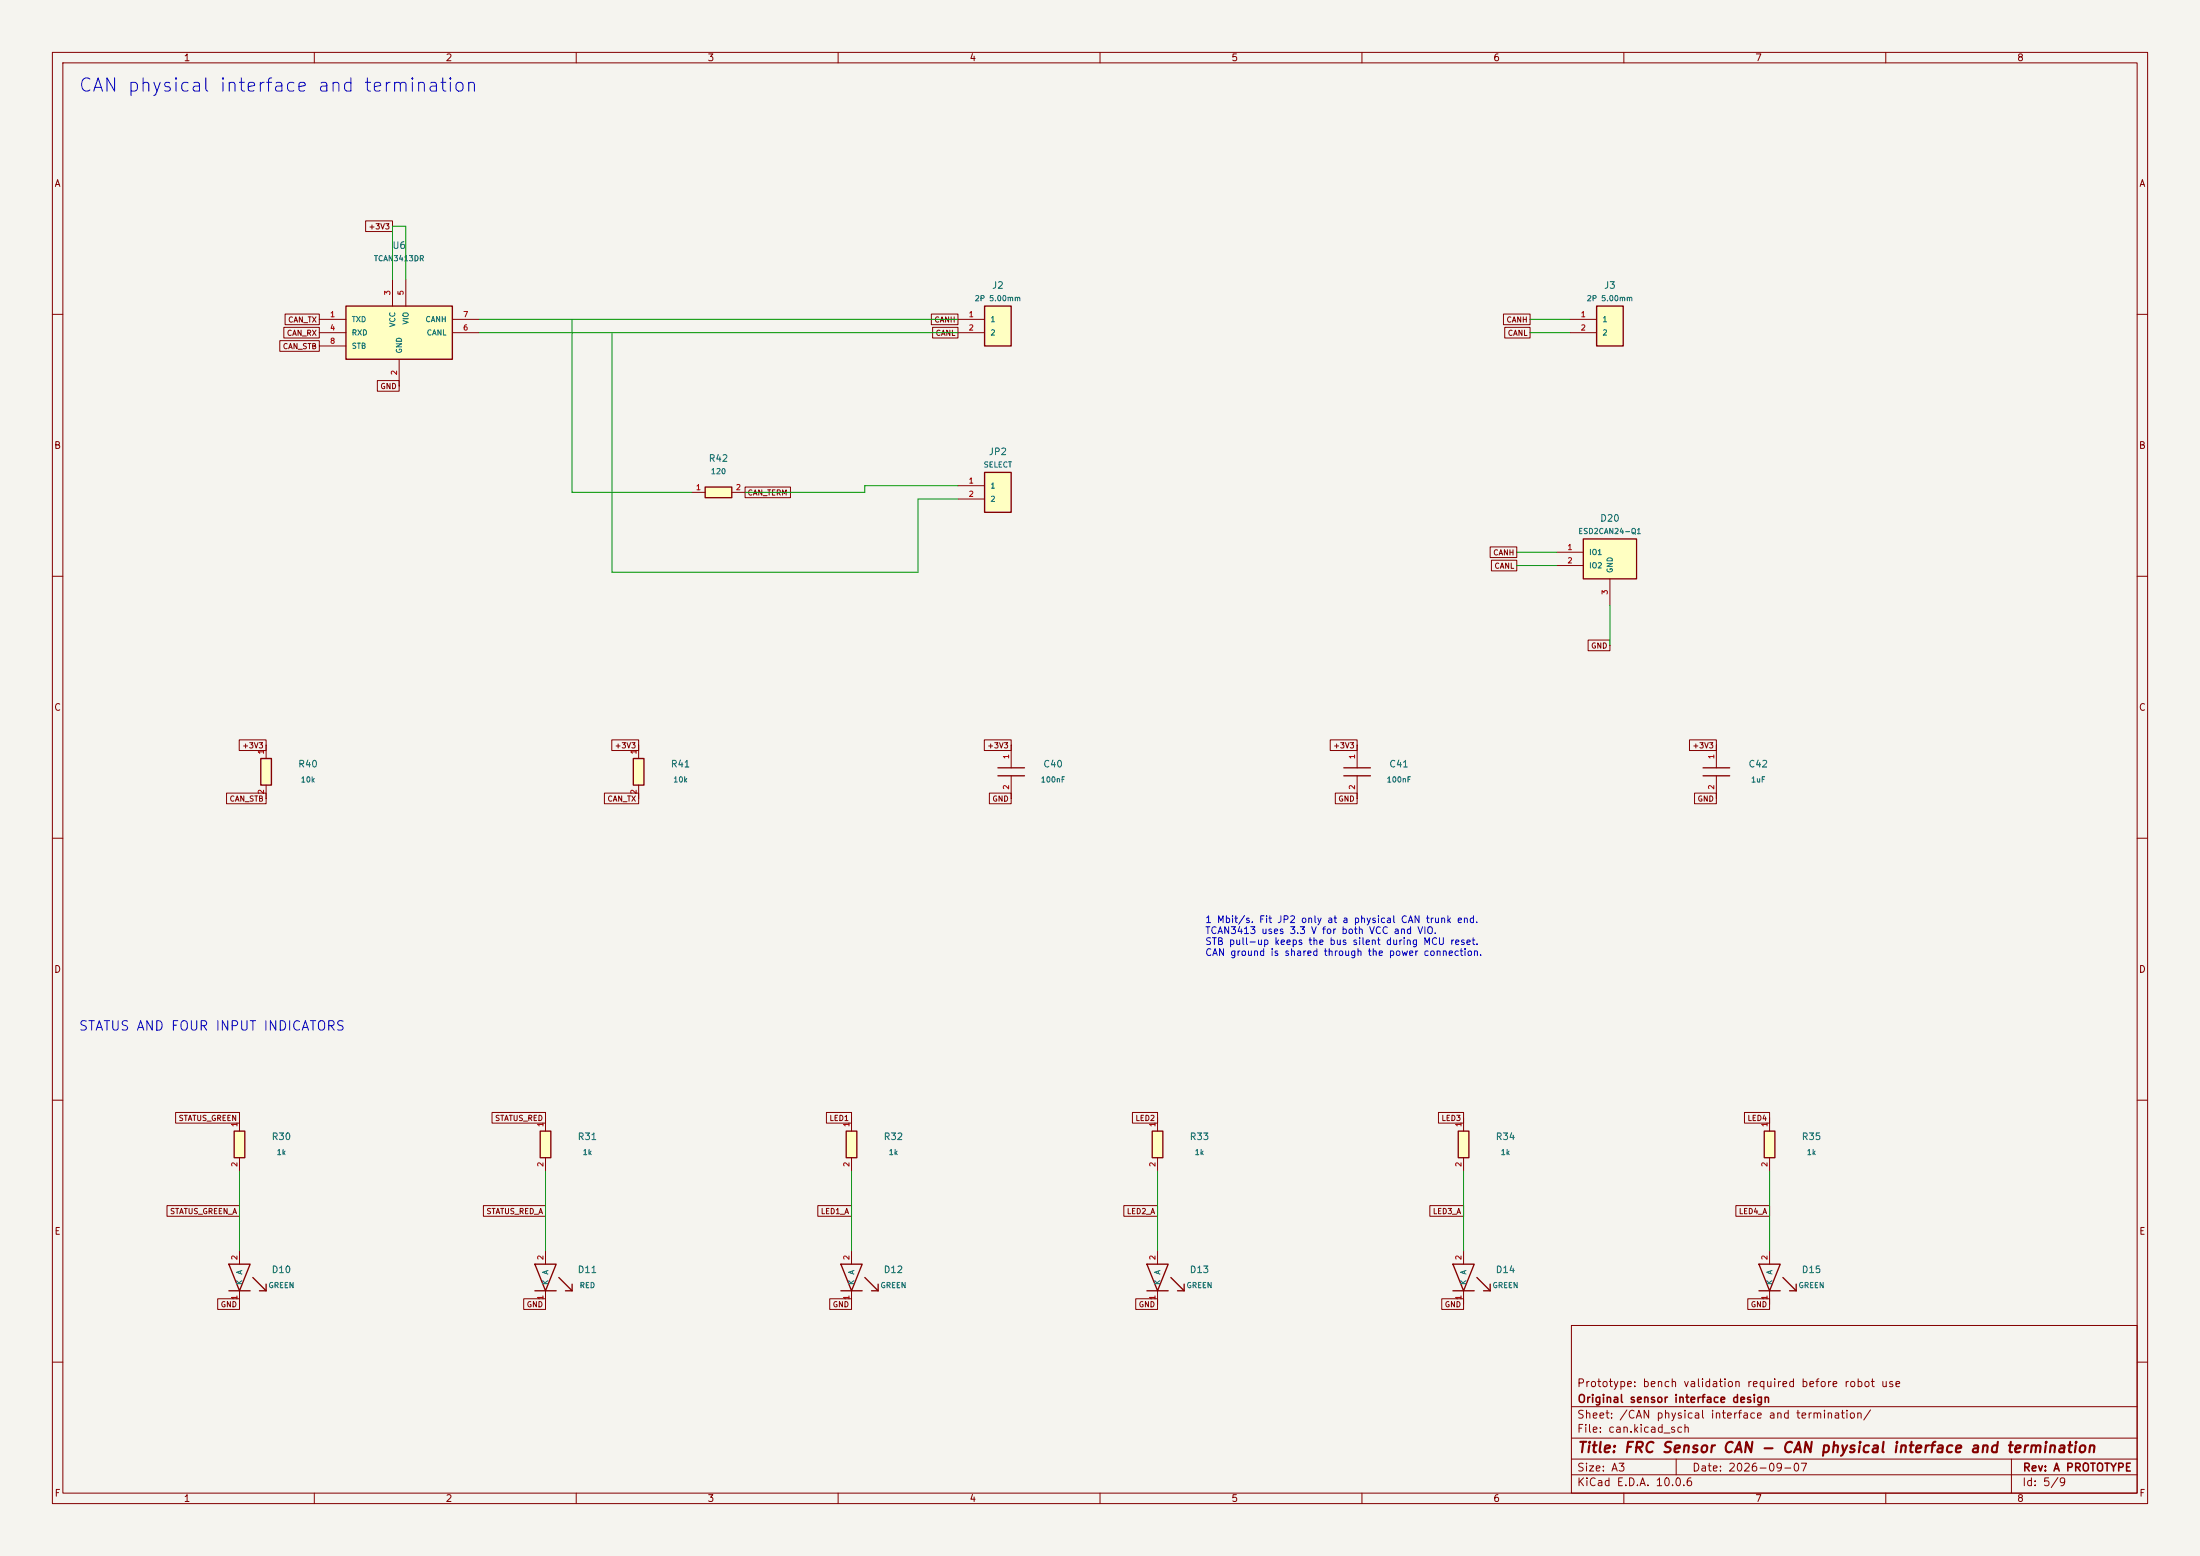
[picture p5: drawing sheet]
(kicad_sch (version 20250114) (generator "eeschema") (paper "A3")
(title_block (title "FRC Sensor CAN - CAN physical interface and termination") (date "2026-09-07") (rev "A PROTOTYPE") (company "Original sensor interface design") (comment 1 "Prototype: bench validation required before robot use"))
(lib_symbols
(symbol "FRC_Sensor_CAN:C" (pin_names (offset 1.016)) (in_bom yes) (on_board yes)
(property "Reference" "C" (at 0 10 0) (effects (font (size 1.27 1.27))))
(property "Value" "C" (at 0 7 0) (effects (font (size 1.27 1.27))))
(property "Footprint" "" (at 0 0 0) (effects (font (size 1.27 1.27)) (hide yes)))
(property "Datasheet" "" (at 0 0 0) (effects (font (size 1.27 1.27)) (hide yes)))
(symbol "C_1_1" (polyline (pts (xy -0.762 -2.54) (xy -0.762 2.54)) (stroke (width 0.254) (type default)) (fill (type none)))(polyline (pts (xy 0.762 -2.54) (xy 0.762 2.54)) (stroke (width 0.254) (type default)) (fill (type none)))
(pin passive line (at -5.08 0 0) (length 4.318) (name "" (effects (font (size 1.016 1.016)))) (number "1" (effects (font (size 1.016 1.016)))))
(pin passive line (at 5.08 0 180) (length 4.318) (name "" (effects (font (size 1.016 1.016)))) (number "2" (effects (font (size 1.016 1.016)))))))
(symbol "FRC_Sensor_CAN:CAN" (pin_names (offset 1.016)) (in_bom yes) (on_board yes)
(property "Reference" "U" (at 0 10 0) (effects (font (size 1.27 1.27))))
(property "Value" "CAN" (at 0 7 0) (effects (font (size 1.27 1.27))))
(property "Footprint" "" (at 0 0 0) (effects (font (size 1.27 1.27)) (hide yes)))
(property "Datasheet" "" (at 0 0 0) (effects (font (size 1.27 1.27)) (hide yes)))
(symbol "CAN_1_1" (rectangle (start -10.16 5.08) (end 10.16 -5.08) (stroke (width .254) (type default)) (fill (type background)))
(pin input line (at -15.24 2.54 0) (length 5.08) (name "TXD" (effects (font (size 1.016 1.016)))) (number "1" (effects (font (size 1.016 1.016)))))
(pin output line (at -15.24 0 0) (length 5.08) (name "RXD" (effects (font (size 1.016 1.016)))) (number "4" (effects (font (size 1.016 1.016)))))
(pin input line (at -15.24 -2.54 0) (length 5.08) (name "STB" (effects (font (size 1.016 1.016)))) (number "8" (effects (font (size 1.016 1.016)))))
(pin bidirectional line (at 15.24 2.54 180) (length 5.08) (name "CANH" (effects (font (size 1.016 1.016)))) (number "7" (effects (font (size 1.016 1.016)))))
(pin bidirectional line (at 15.24 0 180) (length 5.08) (name "CANL" (effects (font (size 1.016 1.016)))) (number "6" (effects (font (size 1.016 1.016)))))
(pin power_in line (at -1.27 10.16 270) (length 5.08) (name "VCC" (effects (font (size 1.016 1.016)))) (number "3" (effects (font (size 1.016 1.016)))))
(pin power_in line (at 1.27 10.16 270) (length 5.08) (name "VIO" (effects (font (size 1.016 1.016)))) (number "5" (effects (font (size 1.016 1.016)))))
(pin power_in line (at 0 -10.16 90) (length 5.08) (name "GND" (effects (font (size 1.016 1.016)))) (number "2" (effects (font (size 1.016 1.016)))))))
(symbol "FRC_Sensor_CAN:CAN_TVS" (pin_names (offset 1.016)) (in_bom yes) (on_board yes)
(property "Reference" "U" (at 0 10 0) (effects (font (size 1.27 1.27))))
(property "Value" "CAN_TVS" (at 0 7 0) (effects (font (size 1.27 1.27))))
(property "Footprint" "" (at 0 0 0) (effects (font (size 1.27 1.27)) (hide yes)))
(property "Datasheet" "" (at 0 0 0) (effects (font (size 1.27 1.27)) (hide yes)))
(symbol "CAN_TVS_1_1" (rectangle (start -5.08 3.81) (end 5.08 -3.81) (stroke (width .254) (type default)) (fill (type background)))
(pin passive line (at -10.16 1.27 0) (length 5.08) (name "IO1" (effects (font (size 1.016 1.016)))) (number "1" (effects (font (size 1.016 1.016)))))
(pin passive line (at -10.16 -1.27 0) (length 5.08) (name "IO2" (effects (font (size 1.016 1.016)))) (number "2" (effects (font (size 1.016 1.016)))))
(pin passive line (at 0 -8.89 90) (length 5.08) (name "GND" (effects (font (size 1.016 1.016)))) (number "3" (effects (font (size 1.016 1.016)))))))
(symbol "FRC_Sensor_CAN:CONN2" (pin_names (offset 1.016)) (in_bom yes) (on_board yes)
(property "Reference" "J" (at 0 10 0) (effects (font (size 1.27 1.27))))
(property "Value" "CONN2" (at 0 7 0) (effects (font (size 1.27 1.27))))
(property "Footprint" "" (at 0 0 0) (effects (font (size 1.27 1.27)) (hide yes)))
(property "Datasheet" "" (at 0 0 0) (effects (font (size 1.27 1.27)) (hide yes)))
(symbol "CONN2_1_1" (rectangle (start -2.54 3.81) (end 2.54 -3.81) (stroke (width .254) (type default)) (fill (type background)))
(pin passive line (at -7.62 1.27 0) (length 5.08) (name "1" (effects (font (size 1.016 1.016)))) (number "1" (effects (font (size 1.016 1.016)))))
(pin passive line (at -7.62 -1.27 0) (length 5.08) (name "2" (effects (font (size 1.016 1.016)))) (number "2" (effects (font (size 1.016 1.016)))))))
(symbol "FRC_Sensor_CAN:LED" (pin_names (offset 1.016)) (in_bom yes) (on_board yes)
(property "Reference" "L" (at 0 10 0) (effects (font (size 1.27 1.27))))
(property "Value" "LED" (at 0 7 0) (effects (font (size 1.27 1.27))))
(property "Footprint" "" (at 0 0 0) (effects (font (size 1.27 1.27)) (hide yes)))
(property "Datasheet" "" (at 0 0 0) (effects (font (size 1.27 1.27)) (hide yes)))
(symbol "LED_1_1" (polyline (pts (xy -2.54 -2.032) (xy -2.54 2.032) (xy 2.54 0) (xy -2.54 -2.032)) (stroke (width 0.254) (type default)) (fill (type none)))(polyline (pts (xy 2.54 -2.032) (xy 2.54 2.032)) (stroke (width 0.254) (type default)) (fill (type none)))(polyline (pts (xy 0 2.54) (xy 2.54 5.08)) (stroke (width 0.254) (type default)) (fill (type none)))(polyline (pts (xy 2.54 5.08) (xy 1.27 5.08)) (stroke (width 0.254) (type default)) (fill (type none)))(polyline (pts (xy 2.54 5.08) (xy 2.54 3.81)) (stroke (width 0.254) (type default)) (fill (type none)))
(pin passive line (at -5.08 0 0) (length 2.54) (name "A" (effects (font (size 1.016 1.016)))) (number "2" (effects (font (size 1.016 1.016)))))
(pin passive line (at 5.08 0 180) (length 2.54) (name "K" (effects (font (size 1.016 1.016)))) (number "1" (effects (font (size 1.016 1.016)))))))
(symbol "FRC_Sensor_CAN:R" (pin_names (offset 1.016)) (in_bom yes) (on_board yes)
(property "Reference" "R" (at 0 10 0) (effects (font (size 1.27 1.27))))
(property "Value" "R" (at 0 7 0) (effects (font (size 1.27 1.27))))
(property "Footprint" "" (at 0 0 0) (effects (font (size 1.27 1.27)) (hide yes)))
(property "Datasheet" "" (at 0 0 0) (effects (font (size 1.27 1.27)) (hide yes)))
(symbol "R_1_1" (rectangle (start -2.54 1.016) (end 2.54 -1.016) (stroke (width .254) (type default)) (fill (type background)))
(pin passive line (at -5.08 0 0) (length 2.54) (name "" (effects (font (size 1.016 1.016)))) (number "1" (effects (font (size 1.016 1.016)))))
(pin passive line (at 5.08 0 180) (length 2.54) (name "" (effects (font (size 1.016 1.016)))) (number "2" (effects (font (size 1.016 1.016))))))))
(text "CAN physical interface and termination" (at 15 15 0) (effects (font (size 2.54 2.54)) (justify left top)))
(symbol (lib_id "FRC_Sensor_CAN:CAN") (at 76.2 63.5 0) (unit 1) (in_bom yes) (on_board yes) (dnp no) (property "Reference" "U6" (at 76.2 46.84 0) (effects (font (size 1.27 1.27))))(property "Value" "TCAN3413DR" (at 76.2 49.34 0) (effects (font (size 1.016 1.016))))(property "Footprint" "FRC_Sensor_CAN:SOIC-8_3.9x4.9mm_P1.27mm" (at 76.2 63.5 0) (effects (font (size 1.27 1.27)) (hide yes)))(property "Datasheet" "" (at 76.2 63.5 0) (effects (font (size 1.27 1.27)) (hide yes)))(property "MPN" "TCAN3413DR" (at 76.2 63.5 0) (effects (font (size 1.27 1.27)) (hide yes)))(property "Notes" "" (at 76.2 63.5 0) (effects (font (size 1.27 1.27)) (hide yes)))(pin "1")(pin "4")(pin "8")(pin "7")(pin "6")(pin "3")(pin "5")(pin "2") )
(global_label "CAN_TX" (shape passive) (at 60.96 60.96 0) (effects (font (size 1.016 1.016)) (justify right)) (property "Intersheetrefs" "${INTERSHEET_REFS}" (at 60.96 60.96 0) (effects (font (size 1.27 1.27)) (hide yes))))
(global_label "CAN_RX" (shape passive) (at 60.96 63.5 0) (effects (font (size 1.016 1.016)) (justify right)) (property "Intersheetrefs" "${INTERSHEET_REFS}" (at 60.96 63.5 0) (effects (font (size 1.27 1.27)) (hide yes))))
(global_label "CAN_STB" (shape passive) (at 60.96 66.04 0) (effects (font (size 1.016 1.016)) (justify right)) (property "Intersheetrefs" "${INTERSHEET_REFS}" (at 60.96 66.04 0) (effects (font (size 1.27 1.27)) (hide yes))))
(global_label "GND" (shape passive) (at 76.2 73.66 0) (effects (font (size 1.016 1.016)) (justify right)) (property "Intersheetrefs" "${INTERSHEET_REFS}" (at 76.2 73.66 0) (effects (font (size 1.27 1.27)) (hide yes))))
(wire (pts (xy 74.93 53.34) (xy 74.93 43.18)) (stroke (width 0) (type default)))
(wire (pts (xy 74.93 43.18) (xy 77.47 43.18)) (stroke (width 0) (type default)))
(wire (pts (xy 77.47 43.18) (xy 77.47 53.34)) (stroke (width 0) (type default)))
(global_label "+3V3" (shape passive) (at 74.93 43.18 0) (effects (font (size 1.016 1.016)) (justify right)) (property "Intersheetrefs" "${INTERSHEET_REFS}" (at 74.93 43.18 0) (effects (font (size 1.27 1.27)) (hide yes))))
(symbol (lib_id "FRC_Sensor_CAN:CONN2") (at 190.5 62.230000000000004 0) (unit 1) (in_bom yes) (on_board yes) (dnp no) (property "Reference" "J2" (at 190.5 54.46 0) (effects (font (size 1.27 1.27))))(property "Value" "2P 5.00mm" (at 190.5 56.96 0) (effects (font (size 1.016 1.016))))(property "Footprint" "FRC_Sensor_CAN:Wuerth_691137710002" (at 190.5 62.23 0) (effects (font (size 1.27 1.27)) (hide yes)))(property "Datasheet" "" (at 190.5 62.23 0) (effects (font (size 1.27 1.27)) (hide yes)))(property "MPN" "691137710002" (at 190.5 62.23 0) (effects (font (size 1.27 1.27)) (hide yes)))(property "Notes" "" (at 190.5 62.23 0) (effects (font (size 1.27 1.27)) (hide yes)))(pin "1")(pin "2") )
(wire (pts (xy 299.72 60.96) (xy 292.1 60.96)) (stroke (width 0) (type default)))
(global_label "CANH" (shape passive) (at 292.1 60.96 0) (effects (font (size 1.016 1.016)) (justify right)) (property "Intersheetrefs" "${INTERSHEET_REFS}" (at 292.1 60.96 0) (effects (font (size 1.27 1.27)) (hide yes))))
(wire (pts (xy 299.72 63.5) (xy 292.1 63.5)) (stroke (width 0) (type default)))
(global_label "CANL" (shape passive) (at 292.1 63.5 0) (effects (font (size 1.016 1.016)) (justify right)) (property "Intersheetrefs" "${INTERSHEET_REFS}" (at 292.1 63.5 0) (effects (font (size 1.27 1.27)) (hide yes))))
(symbol (lib_id "FRC_Sensor_CAN:CONN2") (at 307.34000000000003 62.230000000000004 0) (unit 1) (in_bom yes) (on_board yes) (dnp no) (property "Reference" "J3" (at 307.34 54.46 0) (effects (font (size 1.27 1.27))))(property "Value" "2P 5.00mm" (at 307.34 56.96 0) (effects (font (size 1.016 1.016))))(property "Footprint" "FRC_Sensor_CAN:Wuerth_691137710002" (at 307.34 62.23 0) (effects (font (size 1.27 1.27)) (hide yes)))(property "Datasheet" "" (at 307.34 62.23 0) (effects (font (size 1.27 1.27)) (hide yes)))(property "MPN" "691137710002" (at 307.34 62.23 0) (effects (font (size 1.27 1.27)) (hide yes)))(property "Notes" "" (at 307.34 62.23 0) (effects (font (size 1.27 1.27)) (hide yes)))(pin "1")(pin "2") )
(wire (pts (xy 91.44 60.96) (xy 182.88 60.96)) (stroke (width 0) (type default)))
(wire (pts (xy 91.44 63.5) (xy 182.88 63.5)) (stroke (width 0) (type default)))
(global_label "CANH" (shape passive) (at 182.88 60.96 0) (effects (font (size 1.016 1.016)) (justify right)) (property "Intersheetrefs" "${INTERSHEET_REFS}" (at 182.88 60.96 0) (effects (font (size 1.27 1.27)) (hide yes))))
(global_label "CANL" (shape passive) (at 182.88 63.5 0) (effects (font (size 1.016 1.016)) (justify right)) (property "Intersheetrefs" "${INTERSHEET_REFS}" (at 182.88 63.5 0) (effects (font (size 1.27 1.27)) (hide yes))))
(symbol (lib_id "FRC_Sensor_CAN:R") (at 137.16 93.98 0) (unit 1) (in_bom yes) (on_board yes) (dnp no) (property "Reference" "R42" (at 137.16 87.48 0) (effects (font (size 1.27 1.27))))(property "Value" "120" (at 137.16 89.98 0) (effects (font (size 1.016 1.016))))(property "Footprint" "FRC_Sensor_CAN:R_1206_3216Metric" (at 137.16 93.98 0) (effects (font (size 1.27 1.27)) (hide yes)))(property "Datasheet" "" (at 137.16 93.98 0) (effects (font (size 1.27 1.27)) (hide yes)))(property "MPN" "RC1206FR-07120RL" (at 137.16 93.98 0) (effects (font (size 1.27 1.27)) (hide yes)))(property "Notes" "Use termination only if board is the physical end of the CAN trunk." (at 137.16 93.98 0) (effects (font (size 1.27 1.27)) (hide yes)))(pin "1")(pin "2") )
(symbol (lib_id "FRC_Sensor_CAN:CONN2") (at 190.5 93.98 0) (unit 1) (in_bom yes) (on_board yes) (dnp no) (property "Reference" "JP2" (at 190.5 86.21 0) (effects (font (size 1.27 1.27))))(property "Value" "SELECT" (at 190.5 88.71 0) (effects (font (size 1.016 1.016))))(property "Footprint" "FRC_Sensor_CAN:PinHeader_1x02_P2.54mm_Vertical" (at 190.5 93.98 0) (effects (font (size 1.27 1.27)) (hide yes)))(property "Datasheet" "" (at 190.5 93.98 0) (effects (font (size 1.27 1.27)) (hide yes)))(property "MPN" "M20-9990245" (at 190.5 93.98 0) (effects (font (size 1.27 1.27)) (hide yes)))(property "Notes" "Optional 120-ohm termination: shipped OPEN." (at 190.5 93.98 0) (effects (font (size 1.27 1.27)) (hide yes)))(pin "1")(pin "2") )
(wire (pts (xy 109.22 60.96) (xy 109.22 93.98)) (stroke (width 0) (type default)))
(wire (pts (xy 109.22 93.98) (xy 132.08 93.98)) (stroke (width 0) (type default)))
(junction (at 109.22 60.96) (diameter 0) (color 0 0 0 0))
(wire (pts (xy 142.24 93.98) (xy 165.1 93.98)) (stroke (width 0) (type default)))
(wire (pts (xy 165.1 93.98) (xy 165.1 92.71)) (stroke (width 0) (type default)))
(wire (pts (xy 165.1 92.71) (xy 182.88 92.71)) (stroke (width 0) (type default)))
(global_label "CAN_TERM" (shape passive) (at 142.24 93.98 180) (effects (font (size 1.016 1.016)) (justify left)) (property "Intersheetrefs" "${INTERSHEET_REFS}" (at 142.24 93.98 0) (effects (font (size 1.27 1.27)) (hide yes))))
(wire (pts (xy 116.84 63.5) (xy 116.84 109.22)) (stroke (width 0) (type default)))
(wire (pts (xy 116.84 109.22) (xy 175.26 109.22)) (stroke (width 0) (type default)))
(wire (pts (xy 175.26 109.22) (xy 175.26 95.25)) (stroke (width 0) (type default)))
(wire (pts (xy 175.26 95.25) (xy 182.88 95.25)) (stroke (width 0) (type default)))
(junction (at 116.84 63.5) (diameter 0) (color 0 0 0 0))
(wire (pts (xy 297.18 105.41) (xy 289.56 105.41)) (stroke (width 0) (type default)))
(global_label "CANH" (shape passive) (at 289.56 105.41 0) (effects (font (size 1.016 1.016)) (justify right)) (property "Intersheetrefs" "${INTERSHEET_REFS}" (at 289.56 105.41 0) (effects (font (size 1.27 1.27)) (hide yes))))
(wire (pts (xy 297.18 107.95) (xy 289.56 107.95)) (stroke (width 0) (type default)))
(global_label "CANL" (shape passive) (at 289.56 107.95 0) (effects (font (size 1.016 1.016)) (justify right)) (property "Intersheetrefs" "${INTERSHEET_REFS}" (at 289.56 107.95 0) (effects (font (size 1.27 1.27)) (hide yes))))
(wire (pts (xy 307.34 115.57) (xy 307.34 123.19)) (stroke (width 0) (type default)))
(global_label "GND" (shape passive) (at 307.34 123.19 0) (effects (font (size 1.016 1.016)) (justify right)) (property "Intersheetrefs" "${INTERSHEET_REFS}" (at 307.34 123.19 0) (effects (font (size 1.27 1.27)) (hide yes))))
(symbol (lib_id "FRC_Sensor_CAN:CAN_TVS") (at 307.34000000000003 106.68 0) (unit 1) (in_bom yes) (on_board yes) (dnp no) (property "Reference" "D20" (at 307.34 98.91 0) (effects (font (size 1.27 1.27))))(property "Value" "ESD2CAN24-Q1" (at 307.34 101.41 0) (effects (font (size 1.016 1.016))))(property "Footprint" "FRC_Sensor_CAN:SOT-23" (at 307.34 106.68 0) (effects (font (size 1.27 1.27)) (hide yes)))(property "Datasheet" "" (at 307.34 106.68 0) (effects (font (size 1.27 1.27)) (hide yes)))(property "MPN" "ESD2CAN24DBZRQ1" (at 307.34 106.68 0) (effects (font (size 1.27 1.27)) (hide yes)))(property "Notes" "" (at 307.34 106.68 0) (effects (font (size 1.27 1.27)) (hide yes)))(pin "1")(pin "2")(pin "3") )
(symbol (lib_id "FRC_Sensor_CAN:R") (at 50.8 147.32 270) (unit 1) (in_bom yes) (on_board yes) (dnp no) (property "Reference" "R40" (at 58.8 145.82 90) (effects (font (size 1.27 1.27))))(property "Value" "10k" (at 58.8 148.82 90) (effects (font (size 1.016 1.016))))(property "Footprint" "FRC_Sensor_CAN:R_0805_2012Metric" (at 50.8 147.32 0) (effects (font (size 1.27 1.27)) (hide yes)))(property "Datasheet" "" (at 50.8 147.32 0) (effects (font (size 1.27 1.27)) (hide yes)))(property "MPN" "RC0805FR-0710KL" (at 50.8 147.32 0) (effects (font (size 1.27 1.27)) (hide yes)))(property "Notes" "" (at 50.8 147.32 0) (effects (font (size 1.27 1.27)) (hide yes)))(pin "1")(pin "2") )
(global_label "+3V3" (shape passive) (at 50.8 142.24 0) (effects (font (size 1.016 1.016)) (justify right)) (property "Intersheetrefs" "${INTERSHEET_REFS}" (at 50.8 142.24 0) (effects (font (size 1.27 1.27)) (hide yes))))
(global_label "CAN_STB" (shape passive) (at 50.8 152.4 0) (effects (font (size 1.016 1.016)) (justify right)) (property "Intersheetrefs" "${INTERSHEET_REFS}" (at 50.8 152.4 0) (effects (font (size 1.27 1.27)) (hide yes))))
(symbol (lib_id "FRC_Sensor_CAN:R") (at 121.92 147.32 270) (unit 1) (in_bom yes) (on_board yes) (dnp no) (property "Reference" "R41" (at 129.92 145.82 90) (effects (font (size 1.27 1.27))))(property "Value" "10k" (at 129.92 148.82 90) (effects (font (size 1.016 1.016))))(property "Footprint" "FRC_Sensor_CAN:R_0805_2012Metric" (at 121.92 147.32 0) (effects (font (size 1.27 1.27)) (hide yes)))(property "Datasheet" "" (at 121.92 147.32 0) (effects (font (size 1.27 1.27)) (hide yes)))(property "MPN" "RC0805FR-0710KL" (at 121.92 147.32 0) (effects (font (size 1.27 1.27)) (hide yes)))(property "Notes" "" (at 121.92 147.32 0) (effects (font (size 1.27 1.27)) (hide yes)))(pin "1")(pin "2") )
(global_label "+3V3" (shape passive) (at 121.92 142.24 0) (effects (font (size 1.016 1.016)) (justify right)) (property "Intersheetrefs" "${INTERSHEET_REFS}" (at 121.92 142.24 0) (effects (font (size 1.27 1.27)) (hide yes))))
(global_label "CAN_TX" (shape passive) (at 121.92 152.4 0) (effects (font (size 1.016 1.016)) (justify right)) (property "Intersheetrefs" "${INTERSHEET_REFS}" (at 121.92 152.4 0) (effects (font (size 1.27 1.27)) (hide yes))))
(symbol (lib_id "FRC_Sensor_CAN:C") (at 193.04 147.32 270) (unit 1) (in_bom yes) (on_board yes) (dnp no) (property "Reference" "C40" (at 201.04 145.82 90) (effects (font (size 1.27 1.27))))(property "Value" "100nF" (at 201.04 148.82 90) (effects (font (size 1.016 1.016))))(property "Footprint" "FRC_Sensor_CAN:C_0805_2012Metric" (at 193.04 147.32 0) (effects (font (size 1.27 1.27)) (hide yes)))(property "Datasheet" "" (at 193.04 147.32 0) (effects (font (size 1.27 1.27)) (hide yes)))(property "MPN" "CC0805KRX7R9BB104" (at 193.04 147.32 0) (effects (font (size 1.27 1.27)) (hide yes)))(property "Notes" "" (at 193.04 147.32 0) (effects (font (size 1.27 1.27)) (hide yes)))(pin "1")(pin "2") )
(global_label "+3V3" (shape passive) (at 193.04 142.24 0) (effects (font (size 1.016 1.016)) (justify right)) (property "Intersheetrefs" "${INTERSHEET_REFS}" (at 193.04 142.24 0) (effects (font (size 1.27 1.27)) (hide yes))))
(global_label "GND" (shape passive) (at 193.04 152.4 0) (effects (font (size 1.016 1.016)) (justify right)) (property "Intersheetrefs" "${INTERSHEET_REFS}" (at 193.04 152.4 0) (effects (font (size 1.27 1.27)) (hide yes))))
(symbol (lib_id "FRC_Sensor_CAN:C") (at 259.08 147.32 270) (unit 1) (in_bom yes) (on_board yes) (dnp no) (property "Reference" "C41" (at 267.08 145.82 90) (effects (font (size 1.27 1.27))))(property "Value" "100nF" (at 267.08 148.82 90) (effects (font (size 1.016 1.016))))(property "Footprint" "FRC_Sensor_CAN:C_0805_2012Metric" (at 259.08 147.32 0) (effects (font (size 1.27 1.27)) (hide yes)))(property "Datasheet" "" (at 259.08 147.32 0) (effects (font (size 1.27 1.27)) (hide yes)))(property "MPN" "CC0805KRX7R9BB104" (at 259.08 147.32 0) (effects (font (size 1.27 1.27)) (hide yes)))(property "Notes" "" (at 259.08 147.32 0) (effects (font (size 1.27 1.27)) (hide yes)))(pin "1")(pin "2") )
(global_label "+3V3" (shape passive) (at 259.08 142.24 0) (effects (font (size 1.016 1.016)) (justify right)) (property "Intersheetrefs" "${INTERSHEET_REFS}" (at 259.08 142.24 0) (effects (font (size 1.27 1.27)) (hide yes))))
(global_label "GND" (shape passive) (at 259.08 152.4 0) (effects (font (size 1.016 1.016)) (justify right)) (property "Intersheetrefs" "${INTERSHEET_REFS}" (at 259.08 152.4 0) (effects (font (size 1.27 1.27)) (hide yes))))
(symbol (lib_id "FRC_Sensor_CAN:C") (at 327.66 147.32 270) (unit 1) (in_bom yes) (on_board yes) (dnp no) (property "Reference" "C42" (at 335.66 145.82 90) (effects (font (size 1.27 1.27))))(property "Value" "1uF" (at 335.66 148.82 90) (effects (font (size 1.016 1.016))))(property "Footprint" "FRC_Sensor_CAN:C_0805_2012Metric" (at 327.66 147.32 0) (effects (font (size 1.27 1.27)) (hide yes)))(property "Datasheet" "" (at 327.66 147.32 0) (effects (font (size 1.27 1.27)) (hide yes)))(property "MPN" "CC0805KKX7R9BB105" (at 327.66 147.32 0) (effects (font (size 1.27 1.27)) (hide yes)))(property "Notes" "" (at 327.66 147.32 0) (effects (font (size 1.27 1.27)) (hide yes)))(pin "1")(pin "2") )
(global_label "+3V3" (shape passive) (at 327.66 142.24 0) (effects (font (size 1.016 1.016)) (justify right)) (property "Intersheetrefs" "${INTERSHEET_REFS}" (at 327.66 142.24 0) (effects (font (size 1.27 1.27)) (hide yes))))
(global_label "GND" (shape passive) (at 327.66 152.4 0) (effects (font (size 1.016 1.016)) (justify right)) (property "Intersheetrefs" "${INTERSHEET_REFS}" (at 327.66 152.4 0) (effects (font (size 1.27 1.27)) (hide yes))))
(text "1 Mbit/s. Fit JP2 only at a physical CAN trunk end.\nTCAN3413 uses 3.3 V for both VCC and VIO.\nSTB pull-up keeps the bus silent during MCU reset.\nCAN ground is shared through the power connection." (at 230 175 0) (effects (font (size 1.3 1.3)) (justify left top)))
(text "STATUS AND FOUR INPUT INDICATORS" (at 15 195 0) (effects (font (size 1.8 1.8)) (justify left top)))
(symbol (lib_id "FRC_Sensor_CAN:R") (at 45.72 218.44 270) (unit 1) (in_bom yes) (on_board yes) (dnp no) (property "Reference" "R30" (at 53.72 216.94 90) (effects (font (size 1.27 1.27))))(property "Value" "1k" (at 53.72 219.94 90) (effects (font (size 1.016 1.016))))(property "Footprint" "FRC_Sensor_CAN:R_0805_2012Metric" (at 45.72 218.44 0) (effects (font (size 1.27 1.27)) (hide yes)))(property "Datasheet" "" (at 45.72 218.44 0) (effects (font (size 1.27 1.27)) (hide yes)))(property "MPN" "RC0805FR-071KL" (at 45.72 218.44 0) (effects (font (size 1.27 1.27)) (hide yes)))(property "Notes" "" (at 45.72 218.44 0) (effects (font (size 1.27 1.27)) (hide yes)))(pin "1")(pin "2") )
(symbol (lib_id "FRC_Sensor_CAN:LED") (at 45.72 243.84 270) (unit 1) (in_bom yes) (on_board yes) (dnp no) (property "Reference" "D10" (at 53.72 242.34 90) (effects (font (size 1.27 1.27))))(property "Value" "GREEN" (at 53.72 245.34 90) (effects (font (size 1.016 1.016))))(property "Footprint" "FRC_Sensor_CAN:LED_0805_2012Metric" (at 45.72 243.84 0) (effects (font (size 1.27 1.27)) (hide yes)))(property "Datasheet" "" (at 45.72 243.84 0) (effects (font (size 1.27 1.27)) (hide yes)))(property "MPN" "LTST-C170KGKT" (at 45.72 243.84 0) (effects (font (size 1.27 1.27)) (hide yes)))(property "Notes" "" (at 45.72 243.84 0) (effects (font (size 1.27 1.27)) (hide yes)))(pin "2")(pin "1") )
(global_label "STATUS_GREEN" (shape passive) (at 45.72 213.36 0) (effects (font (size 1.016 1.016)) (justify right)) (property "Intersheetrefs" "${INTERSHEET_REFS}" (at 45.72 213.36 0) (effects (font (size 1.27 1.27)) (hide yes))))
(wire (pts (xy 45.72 223.52) (xy 45.72 238.76)) (stroke (width 0) (type default)))
(global_label "GND" (shape passive) (at 45.72 248.92 0) (effects (font (size 1.016 1.016)) (justify right)) (property "Intersheetrefs" "${INTERSHEET_REFS}" (at 45.72 248.92 0) (effects (font (size 1.27 1.27)) (hide yes))))
(global_label "STATUS_GREEN_A" (shape passive) (at 45.72 231.14 0) (effects (font (size 1.016 1.016)) (justify right)) (property "Intersheetrefs" "${INTERSHEET_REFS}" (at 45.72 231.14 0) (effects (font (size 1.27 1.27)) (hide yes))))
(symbol (lib_id "FRC_Sensor_CAN:R") (at 104.14 218.44 270) (unit 1) (in_bom yes) (on_board yes) (dnp no) (property "Reference" "R31" (at 112.14 216.94 90) (effects (font (size 1.27 1.27))))(property "Value" "1k" (at 112.14 219.94 90) (effects (font (size 1.016 1.016))))(property "Footprint" "FRC_Sensor_CAN:R_0805_2012Metric" (at 104.14 218.44 0) (effects (font (size 1.27 1.27)) (hide yes)))(property "Datasheet" "" (at 104.14 218.44 0) (effects (font (size 1.27 1.27)) (hide yes)))(property "MPN" "RC0805FR-071KL" (at 104.14 218.44 0) (effects (font (size 1.27 1.27)) (hide yes)))(property "Notes" "" (at 104.14 218.44 0) (effects (font (size 1.27 1.27)) (hide yes)))(pin "1")(pin "2") )
(symbol (lib_id "FRC_Sensor_CAN:LED") (at 104.14 243.84 270) (unit 1) (in_bom yes) (on_board yes) (dnp no) (property "Reference" "D11" (at 112.14 242.34 90) (effects (font (size 1.27 1.27))))(property "Value" "RED" (at 112.14 245.34 90) (effects (font (size 1.016 1.016))))(property "Footprint" "FRC_Sensor_CAN:LED_0805_2012Metric" (at 104.14 243.84 0) (effects (font (size 1.27 1.27)) (hide yes)))(property "Datasheet" "" (at 104.14 243.84 0) (effects (font (size 1.27 1.27)) (hide yes)))(property "MPN" "LTST-C170KRKT" (at 104.14 243.84 0) (effects (font (size 1.27 1.27)) (hide yes)))(property "Notes" "" (at 104.14 243.84 0) (effects (font (size 1.27 1.27)) (hide yes)))(pin "2")(pin "1") )
(global_label "STATUS_RED" (shape passive) (at 104.14 213.36 0) (effects (font (size 1.016 1.016)) (justify right)) (property "Intersheetrefs" "${INTERSHEET_REFS}" (at 104.14 213.36 0) (effects (font (size 1.27 1.27)) (hide yes))))
(wire (pts (xy 104.14 223.52) (xy 104.14 238.76)) (stroke (width 0) (type default)))
(global_label "GND" (shape passive) (at 104.14 248.92 0) (effects (font (size 1.016 1.016)) (justify right)) (property "Intersheetrefs" "${INTERSHEET_REFS}" (at 104.14 248.92 0) (effects (font (size 1.27 1.27)) (hide yes))))
(global_label "STATUS_RED_A" (shape passive) (at 104.14 231.14 0) (effects (font (size 1.016 1.016)) (justify right)) (property "Intersheetrefs" "${INTERSHEET_REFS}" (at 104.14 231.14 0) (effects (font (size 1.27 1.27)) (hide yes))))
(symbol (lib_id "FRC_Sensor_CAN:R") (at 162.56 218.44 270) (unit 1) (in_bom yes) (on_board yes) (dnp no) (property "Reference" "R32" (at 170.56 216.94 90) (effects (font (size 1.27 1.27))))(property "Value" "1k" (at 170.56 219.94 90) (effects (font (size 1.016 1.016))))(property "Footprint" "FRC_Sensor_CAN:R_0805_2012Metric" (at 162.56 218.44 0) (effects (font (size 1.27 1.27)) (hide yes)))(property "Datasheet" "" (at 162.56 218.44 0) (effects (font (size 1.27 1.27)) (hide yes)))(property "MPN" "RC0805FR-071KL" (at 162.56 218.44 0) (effects (font (size 1.27 1.27)) (hide yes)))(property "Notes" "" (at 162.56 218.44 0) (effects (font (size 1.27 1.27)) (hide yes)))(pin "1")(pin "2") )
(symbol (lib_id "FRC_Sensor_CAN:LED") (at 162.56 243.84 270) (unit 1) (in_bom yes) (on_board yes) (dnp no) (property "Reference" "D12" (at 170.56 242.34 90) (effects (font (size 1.27 1.27))))(property "Value" "GREEN" (at 170.56 245.34 90) (effects (font (size 1.016 1.016))))(property "Footprint" "FRC_Sensor_CAN:LED_0805_2012Metric" (at 162.56 243.84 0) (effects (font (size 1.27 1.27)) (hide yes)))(property "Datasheet" "" (at 162.56 243.84 0) (effects (font (size 1.27 1.27)) (hide yes)))(property "MPN" "LTST-C170KGKT" (at 162.56 243.84 0) (effects (font (size 1.27 1.27)) (hide yes)))(property "Notes" "" (at 162.56 243.84 0) (effects (font (size 1.27 1.27)) (hide yes)))(pin "2")(pin "1") )
(global_label "LED1" (shape passive) (at 162.56 213.36 0) (effects (font (size 1.016 1.016)) (justify right)) (property "Intersheetrefs" "${INTERSHEET_REFS}" (at 162.56 213.36 0) (effects (font (size 1.27 1.27)) (hide yes))))
(wire (pts (xy 162.56 223.52) (xy 162.56 238.76)) (stroke (width 0) (type default)))
(global_label "GND" (shape passive) (at 162.56 248.92 0) (effects (font (size 1.016 1.016)) (justify right)) (property "Intersheetrefs" "${INTERSHEET_REFS}" (at 162.56 248.92 0) (effects (font (size 1.27 1.27)) (hide yes))))
(global_label "LED1_A" (shape passive) (at 162.56 231.14 0) (effects (font (size 1.016 1.016)) (justify right)) (property "Intersheetrefs" "${INTERSHEET_REFS}" (at 162.56 231.14 0) (effects (font (size 1.27 1.27)) (hide yes))))
(symbol (lib_id "FRC_Sensor_CAN:R") (at 220.98 218.44 270) (unit 1) (in_bom yes) (on_board yes) (dnp no) (property "Reference" "R33" (at 228.98 216.94 90) (effects (font (size 1.27 1.27))))(property "Value" "1k" (at 228.98 219.94 90) (effects (font (size 1.016 1.016))))(property "Footprint" "FRC_Sensor_CAN:R_0805_2012Metric" (at 220.98 218.44 0) (effects (font (size 1.27 1.27)) (hide yes)))(property "Datasheet" "" (at 220.98 218.44 0) (effects (font (size 1.27 1.27)) (hide yes)))(property "MPN" "RC0805FR-071KL" (at 220.98 218.44 0) (effects (font (size 1.27 1.27)) (hide yes)))(property "Notes" "" (at 220.98 218.44 0) (effects (font (size 1.27 1.27)) (hide yes)))(pin "1")(pin "2") )
(symbol (lib_id "FRC_Sensor_CAN:LED") (at 220.98 243.84 270) (unit 1) (in_bom yes) (on_board yes) (dnp no) (property "Reference" "D13" (at 228.98 242.34 90) (effects (font (size 1.27 1.27))))(property "Value" "GREEN" (at 228.98 245.34 90) (effects (font (size 1.016 1.016))))(property "Footprint" "FRC_Sensor_CAN:LED_0805_2012Metric" (at 220.98 243.84 0) (effects (font (size 1.27 1.27)) (hide yes)))(property "Datasheet" "" (at 220.98 243.84 0) (effects (font (size 1.27 1.27)) (hide yes)))(property "MPN" "LTST-C170KGKT" (at 220.98 243.84 0) (effects (font (size 1.27 1.27)) (hide yes)))(property "Notes" "" (at 220.98 243.84 0) (effects (font (size 1.27 1.27)) (hide yes)))(pin "2")(pin "1") )
(global_label "LED2" (shape passive) (at 220.98 213.36 0) (effects (font (size 1.016 1.016)) (justify right)) (property "Intersheetrefs" "${INTERSHEET_REFS}" (at 220.98 213.36 0) (effects (font (size 1.27 1.27)) (hide yes))))
(wire (pts (xy 220.98 223.52) (xy 220.98 238.76)) (stroke (width 0) (type default)))
(global_label "GND" (shape passive) (at 220.98 248.92 0) (effects (font (size 1.016 1.016)) (justify right)) (property "Intersheetrefs" "${INTERSHEET_REFS}" (at 220.98 248.92 0) (effects (font (size 1.27 1.27)) (hide yes))))
(global_label "LED2_A" (shape passive) (at 220.98 231.14 0) (effects (font (size 1.016 1.016)) (justify right)) (property "Intersheetrefs" "${INTERSHEET_REFS}" (at 220.98 231.14 0) (effects (font (size 1.27 1.27)) (hide yes))))
(symbol (lib_id "FRC_Sensor_CAN:R") (at 279.4 218.44 270) (unit 1) (in_bom yes) (on_board yes) (dnp no) (property "Reference" "R34" (at 287.4 216.94 90) (effects (font (size 1.27 1.27))))(property "Value" "1k" (at 287.4 219.94 90) (effects (font (size 1.016 1.016))))(property "Footprint" "FRC_Sensor_CAN:R_0805_2012Metric" (at 279.4 218.44 0) (effects (font (size 1.27 1.27)) (hide yes)))(property "Datasheet" "" (at 279.4 218.44 0) (effects (font (size 1.27 1.27)) (hide yes)))(property "MPN" "RC0805FR-071KL" (at 279.4 218.44 0) (effects (font (size 1.27 1.27)) (hide yes)))(property "Notes" "" (at 279.4 218.44 0) (effects (font (size 1.27 1.27)) (hide yes)))(pin "1")(pin "2") )
(symbol (lib_id "FRC_Sensor_CAN:LED") (at 279.4 243.84 270) (unit 1) (in_bom yes) (on_board yes) (dnp no) (property "Reference" "D14" (at 287.4 242.34 90) (effects (font (size 1.27 1.27))))(property "Value" "GREEN" (at 287.4 245.34 90) (effects (font (size 1.016 1.016))))(property "Footprint" "FRC_Sensor_CAN:LED_0805_2012Metric" (at 279.4 243.84 0) (effects (font (size 1.27 1.27)) (hide yes)))(property "Datasheet" "" (at 279.4 243.84 0) (effects (font (size 1.27 1.27)) (hide yes)))(property "MPN" "LTST-C170KGKT" (at 279.4 243.84 0) (effects (font (size 1.27 1.27)) (hide yes)))(property "Notes" "" (at 279.4 243.84 0) (effects (font (size 1.27 1.27)) (hide yes)))(pin "2")(pin "1") )
(global_label "LED3" (shape passive) (at 279.4 213.36 0) (effects (font (size 1.016 1.016)) (justify right)) (property "Intersheetrefs" "${INTERSHEET_REFS}" (at 279.4 213.36 0) (effects (font (size 1.27 1.27)) (hide yes))))
(wire (pts (xy 279.4 223.52) (xy 279.4 238.76)) (stroke (width 0) (type default)))
(global_label "GND" (shape passive) (at 279.4 248.92 0) (effects (font (size 1.016 1.016)) (justify right)) (property "Intersheetrefs" "${INTERSHEET_REFS}" (at 279.4 248.92 0) (effects (font (size 1.27 1.27)) (hide yes))))
(global_label "LED3_A" (shape passive) (at 279.4 231.14 0) (effects (font (size 1.016 1.016)) (justify right)) (property "Intersheetrefs" "${INTERSHEET_REFS}" (at 279.4 231.14 0) (effects (font (size 1.27 1.27)) (hide yes))))
(symbol (lib_id "FRC_Sensor_CAN:R") (at 337.82 218.44 270) (unit 1) (in_bom yes) (on_board yes) (dnp no) (property "Reference" "R35" (at 345.82 216.94 90) (effects (font (size 1.27 1.27))))(property "Value" "1k" (at 345.82 219.94 90) (effects (font (size 1.016 1.016))))(property "Footprint" "FRC_Sensor_CAN:R_0805_2012Metric" (at 337.82 218.44 0) (effects (font (size 1.27 1.27)) (hide yes)))(property "Datasheet" "" (at 337.82 218.44 0) (effects (font (size 1.27 1.27)) (hide yes)))(property "MPN" "RC0805FR-071KL" (at 337.82 218.44 0) (effects (font (size 1.27 1.27)) (hide yes)))(property "Notes" "" (at 337.82 218.44 0) (effects (font (size 1.27 1.27)) (hide yes)))(pin "1")(pin "2") )
(symbol (lib_id "FRC_Sensor_CAN:LED") (at 337.82 243.84 270) (unit 1) (in_bom yes) (on_board yes) (dnp no) (property "Reference" "D15" (at 345.82 242.34 90) (effects (font (size 1.27 1.27))))(property "Value" "GREEN" (at 345.82 245.34 90) (effects (font (size 1.016 1.016))))(property "Footprint" "FRC_Sensor_CAN:LED_0805_2012Metric" (at 337.82 243.84 0) (effects (font (size 1.27 1.27)) (hide yes)))(property "Datasheet" "" (at 337.82 243.84 0) (effects (font (size 1.27 1.27)) (hide yes)))(property "MPN" "LTST-C170KGKT" (at 337.82 243.84 0) (effects (font (size 1.27 1.27)) (hide yes)))(property "Notes" "" (at 337.82 243.84 0) (effects (font (size 1.27 1.27)) (hide yes)))(pin "2")(pin "1") )
(global_label "LED4" (shape passive) (at 337.82 213.36 0) (effects (font (size 1.016 1.016)) (justify right)) (property "Intersheetrefs" "${INTERSHEET_REFS}" (at 337.82 213.36 0) (effects (font (size 1.27 1.27)) (hide yes))))
(wire (pts (xy 337.82 223.52) (xy 337.82 238.76)) (stroke (width 0) (type default)))
(global_label "GND" (shape passive) (at 337.82 248.92 0) (effects (font (size 1.016 1.016)) (justify right)) (property "Intersheetrefs" "${INTERSHEET_REFS}" (at 337.82 248.92 0) (effects (font (size 1.27 1.27)) (hide yes))))
(global_label "LED4_A" (shape passive) (at 337.82 231.14 0) (effects (font (size 1.016 1.016)) (justify right)) (property "Intersheetrefs" "${INTERSHEET_REFS}" (at 337.82 231.14 0) (effects (font (size 1.27 1.27)) (hide yes))))
(embedded_fonts no))
